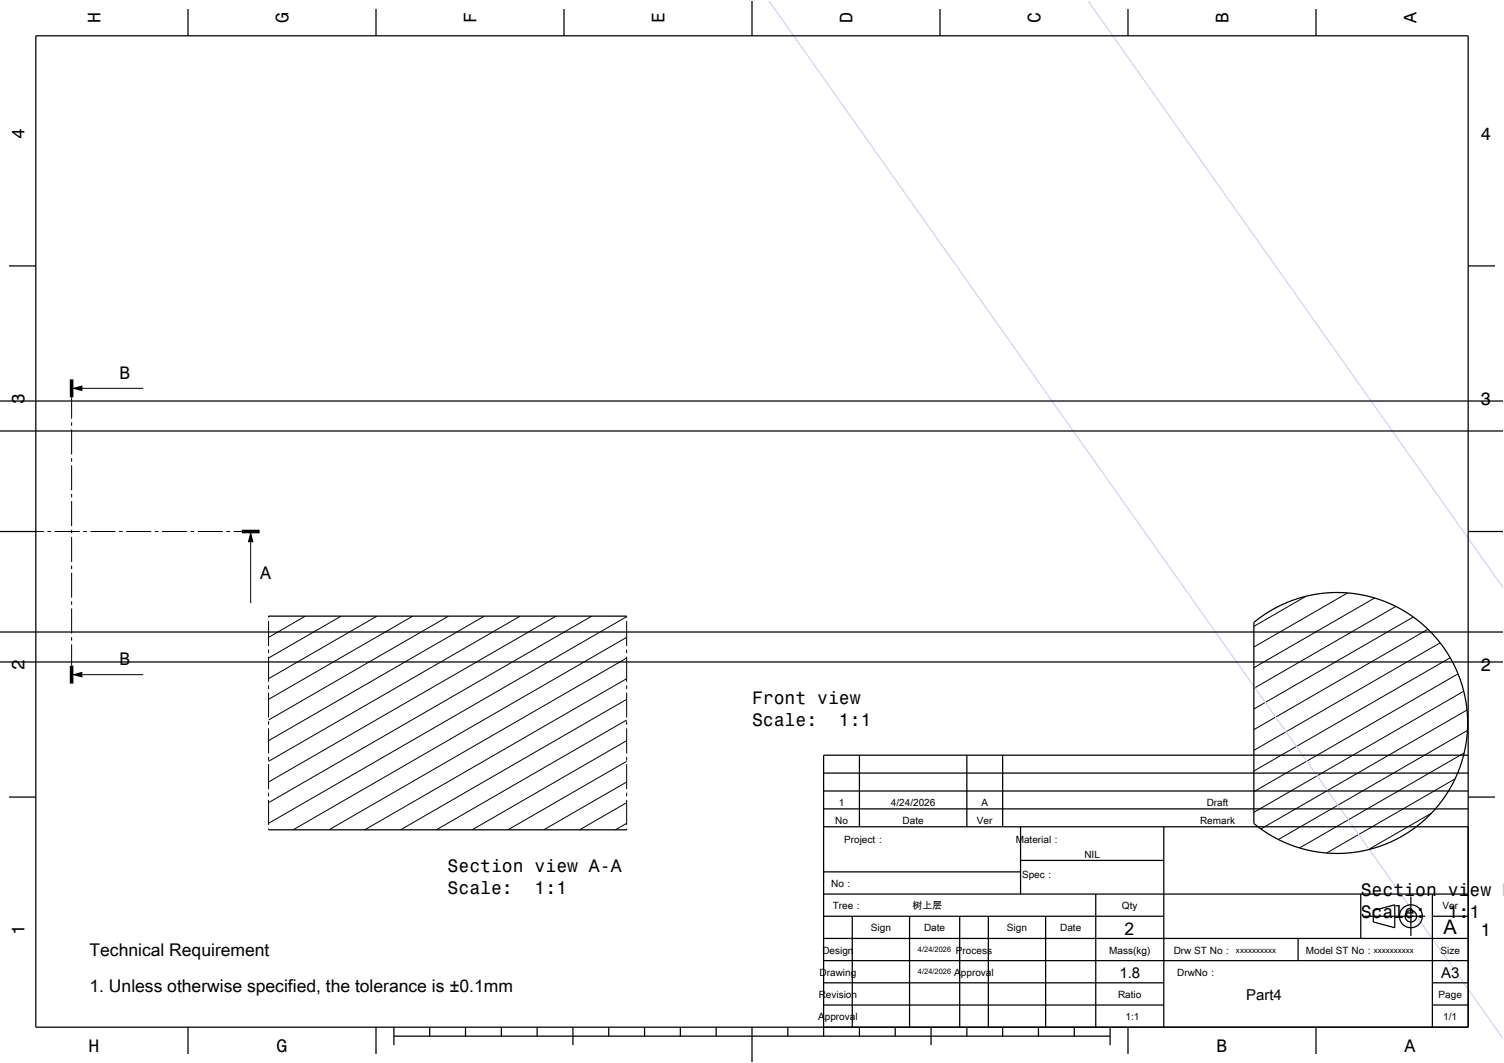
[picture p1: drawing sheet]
<svg xmlns="http://www.w3.org/2000/svg" width="420mm" height="297mm" viewBox="0 0 420 297" stroke-linecap="round" stroke-linejoin="round" font-family="sans-serif">
<g fill="none" stroke="#000" stroke-width=".28">
<path d="M20 111v6M20 118v1M20 108.5h20M20 120v7M20 128v1M20 130v7M20 138v1M20 140v7M0 148.5h2.2M3.2 148.5h1M5.2 148.5h7M13.2 148.5h1"/>
<path d="M15.2 148.5h7M20 148v1M20 150v7M20 158v1M20 160v7M23.2 148.5h1M25.2 148.5h7M33.2 148.5h1M35.2 148.5h7M43.2 148.5h1M45.2 148.5h7M53.2 148.5h1"/>
<path d="M55.2 148.5h7M63.2 148.5h1M65.2 148.5h2.3M70 148.5v20M20 168v1M20 170v7M20 178v1M75 172.1v.4M75 173.5v7M75.3 172.1l-.3 .2M85.3 172.1l-10.3 6M95.3 172.1l-20.3 11.8"/>
<path d="M105.3 172.1l-30.3 17.5M115.3 172.1l-40.3 23.3M125.3 172.1l-50.3 29.1M135.3 172.1l-60.3 34.8M145.3 172.1l-70.3 40.6M155.3 172.1l-80.3 46.4M165.3 172.1l-90.3 52.2M175 178.1l-93.1 53.7M175 172.3l-100 57.7M175 172.1v.4M175 173.5v7M364.7 166.6l-14.6 8.4"/>
<path d="M376.3 165.7l-26.2 15.1M383.9 167.1l-33.8 19.5M389.8 169.4l-39.7 22.9M394.7 172.4l-44.6 25.7M398.8 175.8l-48.7 28.1M402.2 179.6l-52.1 30M20 180v6M20 188.5h20M75 181.5v1M75 183.5v7M75 191.5v1M75 193.5v7"/>
<path d="M175 195.4l-63.1 36.4M175 189.6l-73.1 42.2M175 183.9l-83.1 47.9M175 181.5v1M175 183.5v7M175 191.5v1M175 193.5v7M405 183.8l-54.9 31.6M407.2 188.3l-57.1 32.9M408.7 193.1l-58.6 33.9M409.7 198.4l-57.6 33.2M75 201.5v1"/>
<path d="M75 203.5v7M75 211.5v1M75 213.5v7M175 218.5l-23.1 13.3M175 212.7l-33.1 19.1M175 206.9l-43.1 24.9M175 201.2l-53.1 30.6M175 201.5v1M175 203.5v7M175 211.5v1M175 213.5v7M406.3 217.6l-35.8 20.7"/>
<path d="M408.9 210.4l-46 26.5M409.8 204.1l-52.8 30.5M75 221.5v1M75 223.5v7M75 231.5v.3M175 230l-3.1 1.8M175 224.3l-13.1 7.5M175 221.5v1M175 223.5v7M175 231.5v.3M399.7 227.2l-17.6 10.2"/>
</g>
<path d="M214.5 0l205.5 290.6M303.6 0l116.4 164.6" fill="none" stroke="#d2d2ff" stroke-width=".35"/>
<g fill="none" stroke="#000" stroke-width=".35">
<path d="M10 10h400v277h-400zM52.5 2.5v7.5M105 2.5v7.5M157.5 2.5v7.5M210 0v10M262.5 2.5v7.5M315 2.5v7.5M367.5 2.5v7.5M2.5 74.3h7.5M410 74.3h7.5M0 112h420M0 120.4h420"/>
<path d="M0 148.5h10M410 148.5h10M0 176.6h420M75 172.1h100M350.1 173.9l3.2-2.3 3-1.8 3.7-1.7 3-1 3.4-.9 3.5-.5 3.5-.2 3.5 .2 3.4 .5 3.7 .9 3.5 1.3 3.2 1.5 3 1.8 2.8 2.1 2.6 2.3 2.5 2.8 2.1 2.8 1.8 3 1.5 3.2 1.3 3.5 .8 3.4 .6 3.4 .2 3.5-.2 3.5-.5 3.7-.8 3.4-1.4 3.8-1.5 3.2-1.8 3-2.4 3.1-2.2 2.4-2.6 2.4-5.1 3.5-2.7 1.4-3.2 1.3-6.1 1.6-3.2 .3-3.3 .2-3.5-.3-2.9-.4-5.8-1.6-5.6-2.7-5-3.4zM0 185h420M230 216h180M240 211v20M270 211v20M280 211v20M410 211h-180v78.5M2.5 222.7h7.5"/>
<path d="M75 231.8h100M230 231h180M230 226h180M230 221h180M285 231v18.8M325 231v56M410 222.7h7.5M230 256h95M230 249.8h180M230 243.6h55M238 256v31M254 256v31"/>
<path d="M268 256v31M276 256v31M285 240.4h40M292 256v31M306 249.8v37.2M380 249.8v12.4M381 256h17M383.5 254.4l6-1.6v6.4l-6-1.6zM394 250.5v11M400 256h10M400 249.8v37.2M230 274.6h95"/>
<path d="M230 268.4h180M230 262.2h180M362.5 262.2v6.2M400 274.6h10M52.5 287v7.5M105 287v7.5M110 289.5h200M110 287v5M120 287v2.5M130 287v2.5M140 287v2.5M150 287v2.5"/>
<path d="M160 287v5M170 287v2.5M180 287v2.5M190 287v2.5M200 287v2.5M210 287v10M220 287v2.5M230 280.8h95M240 287v2.5M250 287v2.5M260 287v5M270 287v2.5"/>
<path d="M280 287v2.5M290 287v2.5M300 287v2.5M310 287v5M315 287v7.5M367.5 287v7.5M400 280.8h10"/>
<circle cx="394" cy="256" r="3.2"/>
<circle cx="394" cy="256" r="1.6"/>
</g>
<path d="M20 106v5M67.5 148.5h5M20 186v5" fill="none" stroke="#000" stroke-width="1" stroke-linecap="butt"/>
<g fill="#000">
<path d="M20 108.5l3-.8v1.6z" fill-rule="evenodd"/>
<path d="M70 148.5l.8 3h-1.6z" fill-rule="evenodd"/>
<path d="M20 188.5l3-.8v1.6z" fill-rule="evenodd"/>
</g>
<path d="M0 0h420v297h-420" fill="none" stroke="#fff" stroke-width=".28"/>
<text font-size="5.6" x="403.1" y="261">A</text>
<g font-size="5">
<text x="28.1" y="6.5" transform="rotate(-90 28.1 6.5)">H</text>
<text x="80.6" y="6.5" transform="rotate(-90 80.6 6.5)">G</text>
<text x="133.1" y="6.5" transform="rotate(-90 133.1 6.5)">F</text>
<text x="185.6" y="6.5" transform="rotate(-90 185.6 6.5)">E</text>
<text x="238.1" y="6.5" transform="rotate(-90 238.1 6.5)">D</text>
<text x="290.6" y="6.5" transform="rotate(-90 290.6 6.5)">C</text>
<text x="343.1" y="6.5" transform="rotate(-90 343.1 6.5)">B</text>
<text x="395.6" y="6.5" transform="rotate(-90 395.6 6.5)">A</text>
<text x="6.8" y="38.7" transform="rotate(-90 6.8 38.7)">4</text>
<text x="413.5" y="39">4</text>
<text x="33.3" y="105.9">B</text>
<text x="6.8" y="112.9" transform="rotate(-90 6.8 112.9)">3</text>
<text x="413.5" y="113.2">3</text>
<text x="72.6" y="161.8">A</text>
<text x="33.3" y="185.9">B</text>
<text x="6.8" y="187.1" transform="rotate(-90 6.8 187.1)">2</text>
<text x="413.5" y="187.4">2</text>
<text x="210" y="196.8">Front view</text>
<text x="210" y="202.9">Scale:</text>
<text x="234.3" y="202.9">1:1</text>
<text x="125" y="243.7">Section view A-A</text>
<text x="125" y="249.8">Scale:</text>
<text x="149.3" y="249.8">1:1</text>
<text x="380" y="250.3">Section view B</text>
<text x="380" y="256.4">Scale:</text>
<text x="404.3" y="256.4">1:1</text>
<text x="6.8" y="261.3" transform="rotate(-90 6.8 261.3)">1</text>
<text x="413.5" y="261.6">1</text>
<text x="24.7" y="293.8">H</text>
<text x="77.2" y="293.8">G</text>
<text x="339.7" y="293.8">B</text>
<text x="392.2" y="293.8">A</text>
</g>
<g font-size="4.9">
<text x="314" y="261.2">2</text>
<text x="25" y="267.2">Technical Requirement</text>
<text x="25" y="277.2">1. Unless otherwise specified, the tolerance is ±0.1mm</text>
</g>
<g font-size="4.2">
<text x="312.6" y="273.2">1.8</text>
<text x="402.4" y="273.2">A3</text>
<text x="348" y="279.4">Part4</text>
</g>
<g font-size="2.8">
<text x="234.2" y="225.1">1</text>
<text x="248.8" y="225.1">4/24/2026</text>
<text x="274.1" y="225.1">A</text>
<text x="337" y="225.1">Draft</text>
<text x="233.2" y="230.1">No</text>
<text x="252" y="230.1">Date</text>
<text x="272.8" y="230.1">Ver</text>
<text x="335.1" y="230.1">Remark</text>
<text x="235.8" y="235.4">Project：</text>
<text x="283.6" y="235.4">Material：</text>
<text x="302.8" y="239.8">NIL</text>
<text x="285.4" y="245.2">Spec：</text>
<text x="232.1" y="247.8">No：</text>
<text x="232.5" y="254">Tree：</text>
<text x="254.8" y="254">树上层</text>
<text x="313.3" y="254">Qty</text>
<text x="402.8" y="254">Ver</text>
<text x="243.2" y="260.2">Sign</text>
<text x="258" y="260.2">Date</text>
<text x="281.2" y="260.2">Sign</text>
<text x="296" y="260.2">Date</text>
<text x="229.7" y="266.4">Design</text>
<text x="267" y="266.4">Process</text>
<text x="309.8" y="266.4">Mass(kg)</text>
<text x="327.8" y="266.4">Drw ST No：</text>
<text x="364.7" y="266.4">Model ST No：</text>
<text x="402.3" y="266.4">Size</text>
<text x="228.9" y="272.6">Drawing</text>
<text x="266.5" y="272.6">Approval</text>
<text x="328.7" y="272.6">DrwNo：</text>
<text x="228.6" y="278.8">Revision</text>
<text x="312.2" y="278.8">Ratio</text>
<text x="401.7" y="278.8">Page</text>
<text x="228.5" y="285">Approval</text>
<text x="314.3" y="285">1:1</text>
<text x="403.1" y="285">1/1</text>
</g>
<g font-size="2.2">
<text x="345.2" y="266.2">xxxxxxxxxx</text>
<text x="383.7" y="266.2">xxxxxxxxxx</text>
</g>
<g font-size="2.1">
<text x="256.3" y="266">4/24/2026</text>
<text x="256.3" y="272.2">4/24/2026</text>
</g>
</svg>
